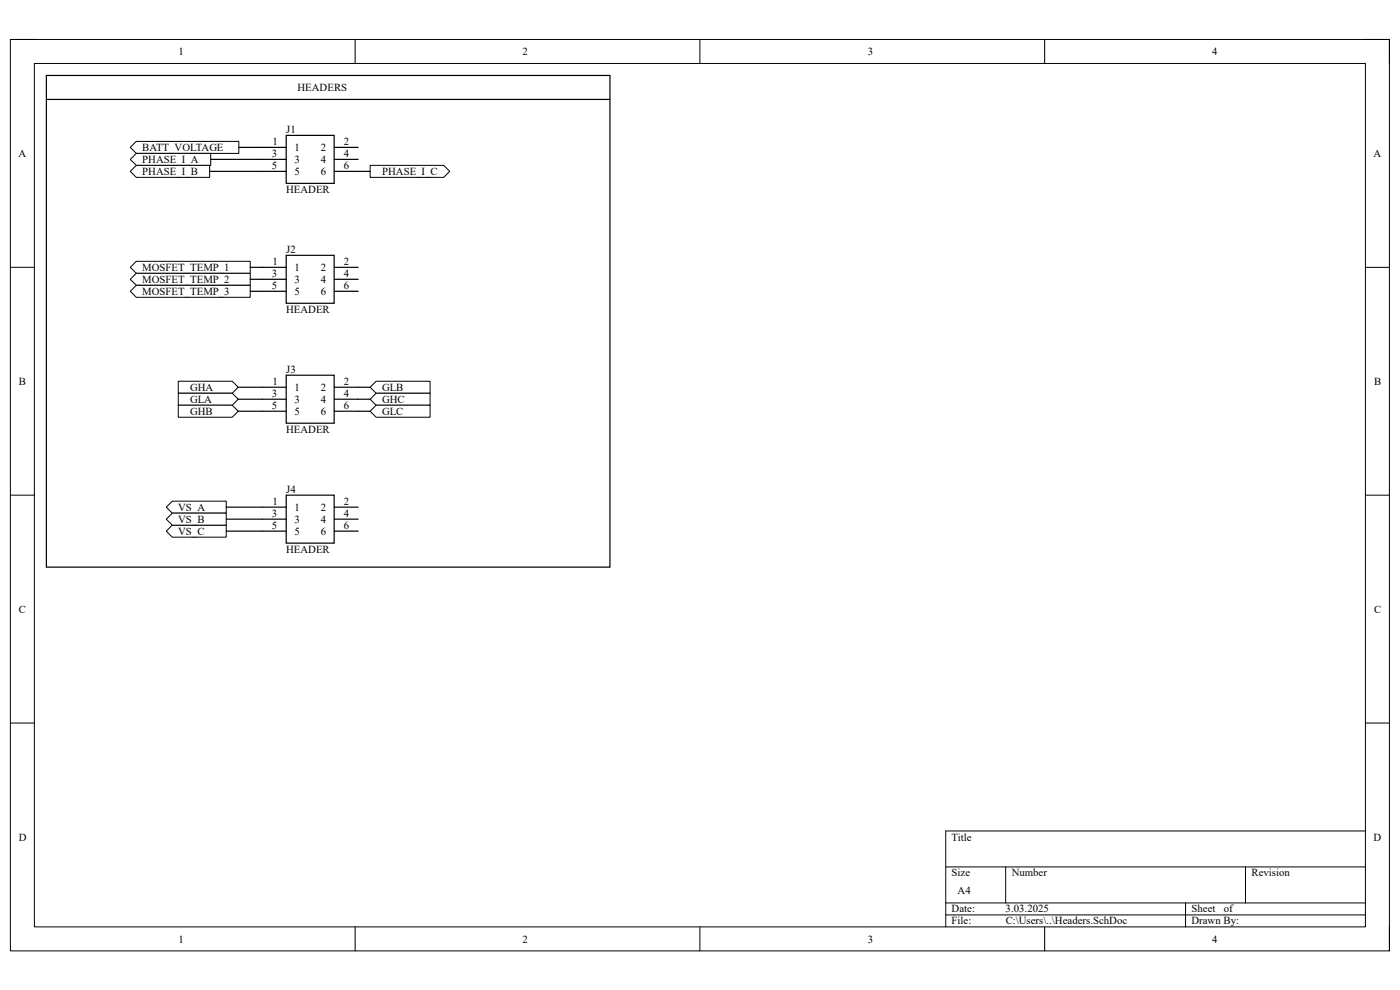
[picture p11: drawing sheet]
<svg xmlns="http://www.w3.org/2000/svg" width="297mm" height="210mm" viewBox="0 0 297 210" stroke-linecap="round" stroke-linejoin="round" font-family="sans-serif">
<path d="M2.2 8.4h292.6v193.3h-292.6z" fill="none" stroke="#000" stroke-width=".21"/>
<path d="M7.3 13.5h282.4v183.1h-282.4z" fill-rule="evenodd" fill="#fff"/>
<g fill="none" stroke="#000" stroke-width=".21">
<path d="M2.2 8.4h5.1M7.3 13.5h282.4v183.1h-282.4zM75.3 8.4v5.1M148.5 8.4v5.1M221.6 8.4v5.1M289.7 8.4h5.1v5.1M2.2 56.7h5.1M289.7 56.7h5.1M2.2 105h5.1M289.7 105.1h5.1M2.2 153.4h5.1M289.7 153.4h5.1"/>
<path d="M289.7 176.3h-89.1v20.3M75.3 196.6v5.1M148.5 196.6v5.1M200.6 183.9h89.1M200.6 191.5h89.1M200.6 194.1h89.1M213.4 183.9v7.6M221.6 196.6v5.1M251.5 191.5v5.1M264.2 183.9v7.6M294.8 196.6v5.1"/>
</g>
<path d="M9.8 16h119.6v104.3h-119.6zM9.8 21.1h119.6" fill="none" stroke="#000" stroke-width=".25"/>
<path d="M28.9 30h21.8v2.5h-21.8l-1.3-1.2z" fill-rule="evenodd" fill="#fff"/>
<path d="M28.9 30h21.8v2.5h-21.8l-1.3-1.2z" fill="none" stroke="#000" stroke-width=".21"/>
<path d="M28.9 32.5h15.8v2.6h-15.8l-1.3-1.3z" fill-rule="evenodd" fill="#fff"/>
<path d="M28.9 32.5h15.8v2.6h-15.8l-1.3-1.3z" fill="none" stroke="#000" stroke-width=".21"/>
<path d="M28.9 35.1h15.6v2.5h-15.6l-1.3-1.2z" fill-rule="evenodd" fill="#fff"/>
<path d="M28.9 35.1h15.6v2.5h-15.6l-1.3-1.2z" fill="none" stroke="#000" stroke-width=".21"/>
<path d="M28.9 55.4h24.2v2.6h-24.2l-1.3-1.3z" fill-rule="evenodd" fill="#fff"/>
<path d="M28.9 55.4h24.2v2.6h-24.2l-1.3-1.3z" fill="none" stroke="#000" stroke-width=".21"/>
<path d="M37.8 80.9h11.5l1.2 1.2-1.2 1.3h-11.5z" fill-rule="evenodd" fill="#fff"/>
<path d="M37.8 80.9h11.5l1.2 1.2-1.2 1.3h-11.5z" fill="none" stroke="#000" stroke-width=".21"/>
<path d="M37.8 83.4h11.5l1.2 1.3-1.2 1.3h-11.5z" fill-rule="evenodd" fill="#fff"/>
<path d="M37.8 83.4h11.5l1.2 1.3-1.2 1.3h-11.5z" fill="none" stroke="#000" stroke-width=".21"/>
<path d="M37.8 86h11.5l1.2 1.2-1.2 1.3h-11.5z" fill-rule="evenodd" fill="#fff"/>
<path d="M37.8 86h11.5l1.2 1.2-1.2 1.3h-11.5z" fill="none" stroke="#000" stroke-width=".21"/>
<path d="M36.5 106.3h11.5v2.6h-11.5l-1.2-1.3z" fill-rule="evenodd" fill="#fff"/>
<path d="M36.5 106.3h11.5v2.6h-11.5l-1.2-1.3z" fill="none" stroke="#000" stroke-width=".21"/>
<path d="M35.3 112.7l1.2-1.3h11.5v2.6h-11.5z" fill-rule="evenodd" fill="#fff"/>
<path d="M35.3 112.7l1.2-1.3h11.5v2.6h-11.5z" fill="none" stroke="#000" stroke-width=".21"/>
<path d="M36.5 108.9h11.5v2.5h-11.5l-1.2-1.3z" fill-rule="evenodd" fill="#fff"/>
<path d="M36.5 108.9h11.5v2.5h-11.5l-1.2-1.3z" fill="none" stroke="#000" stroke-width=".21"/>
<path d="M78.5 35.1h15.6l1.3 1.3-1.3 1.2h-15.6z" fill-rule="evenodd" fill="#fff"/>
<path d="M78.5 35.1h15.6l1.3 1.3-1.3 1.2h-15.6z" fill="none" stroke="#000" stroke-width=".21"/>
<path d="M28.9 58h24.2v2.5h-24.2l-1.3-1.2z" fill-rule="evenodd" fill="#fff"/>
<path d="M28.9 58h24.2v2.5h-24.2l-1.3-1.2z" fill="none" stroke="#000" stroke-width=".21"/>
<path d="M28.9 60.5h24.2v2.6h-24.2l-1.3-1.3z" fill-rule="evenodd" fill="#fff"/>
<path d="M28.9 60.5h24.2v2.6h-24.2l-1.3-1.3z" fill="none" stroke="#000" stroke-width=".21"/>
<path d="M79.8 80.9h11.4v2.5h-11.4l-1.3-1.3z" fill-rule="evenodd" fill="#fff"/>
<path d="M79.8 80.9h11.4v2.5h-11.4l-1.3-1.3z" fill="none" stroke="#000" stroke-width=".21"/>
<path d="M79.8 83.4h11.4v2.6h-11.4l-1.3-1.3z" fill-rule="evenodd" fill="#fff"/>
<path d="M79.8 83.4h11.4v2.6h-11.4l-1.3-1.3z" fill="none" stroke="#000" stroke-width=".21"/>
<path d="M79.8 86h11.4v2.5h-11.4l-1.3-1.3z" fill-rule="evenodd" fill="#fff"/>
<path d="M79.8 86h11.4v2.5h-11.4l-1.3-1.3z" fill="none" stroke="#000" stroke-width=".21"/>
<g fill="none" stroke="#000" stroke-width=".25">
<path d="M44.5 36.4h11.1M44.7 33.8h10.9M50.7 31.3h4.9M76 36.4h2.5M53.1 56.7h2.5M53.1 59.3h2.5M53.1 61.8h2.5M50.5 82.1h5.1M50.5 84.7h5.1M50.5 87.2h5.1M76 82.1h2.5M76 84.7h2.5"/>
<path d="M76 87.2h2.5M48 107.6h7.6M48 110.1h7.6M48 112.7h7.6"/>
</g>
<path d="M60.7 28.7h10.2v10.2h-10.2z" fill-rule="evenodd" fill="#fff"/>
<path d="M55.6 31.3h5.1M55.6 33.8h5.1M55.6 36.4h5.1M60.7 28.7h10.2v10.2h-10.2zM70.9 31.3h5.1M70.9 33.8h5.1M70.9 36.4h5.1" fill="none" stroke="#000" stroke-width=".25"/>
<path d="M60.7 54.2h10.2v10.1h-10.2z" fill-rule="evenodd" fill="#fff"/>
<path d="M55.6 56.7h5.1M55.6 59.3h5.1M60.7 54.2h10.2v10.1h-10.2zM70.9 56.7h5.1M70.9 59.3h5.1M55.6 61.8h5.1M70.9 61.8h5.1" fill="none" stroke="#000" stroke-width=".25"/>
<path d="M60.7 79.6h10.2v10.2h-10.2z" fill-rule="evenodd" fill="#fff"/>
<path d="M60.7 79.6h10.2v10.2h-10.2zM55.6 82.1h5.1M55.6 84.7h5.1M55.6 87.2h5.1M70.9 82.1h5.1M70.9 84.7h5.1M70.9 87.2h5.1" fill="none" stroke="#000" stroke-width=".25"/>
<path d="M60.7 105h10.2v10.2h-10.2z" fill-rule="evenodd" fill="#fff"/>
<path d="M55.6 107.6h5.1M55.6 110.1h5.1M55.6 112.7h5.1M60.7 105h10.2v10.2h-10.2zM70.9 107.6h5.1M70.9 110.1h5.1M70.9 112.7h5.1" fill="none" stroke="#000" stroke-width=".25"/>
<g font-size="2.3">
<text x="37.9" y="11.7">1</text>
<text x="110.9" y="11.7">2</text>
<text x="184.1" y="11.7">3</text>
<text x="257.1" y="11.7">4</text>
<text x="63.1" y="19.3">HEADERS</text>
<text x="60.7" y="28.2">J1</text>
<text x="3.9" y="33.3">A</text>
<text x="30.2" y="32">BATT_VOLTAGE</text>
<text x="30.2" y="34.6">PHASE_I_A</text>
<text x="57.7" y="33.3">3</text>
<text x="57.7" y="35.9">5</text>
<text x="57.8" y="30.7">1</text>
<text x="62.5" y="32">1</text>
<text x="62.5" y="34.6">3</text>
<text x="68" y="34.6">4</text>
<text x="68.1" y="32">2</text>
<text x="72.9" y="30.7">2</text>
<text x="72.9" y="33.3">4</text>
<text x="72.9" y="35.9">6</text>
<text x="291.4" y="33.3">A</text>
<text x="30.2" y="37.1">PHASE_I_B</text>
<text x="60.7" y="40.9">HEADER</text>
<text x="62.5" y="37.1">5</text>
<text x="68" y="37.1">6</text>
<text x="81.1" y="37.1">PHASE_I_C</text>
<text x="60.7" y="53.6">J2</text>
<text x="30.2" y="57.4">MOSFET_TEMP_1</text>
<text x="30.2" y="60">MOSFET_TEMP_2</text>
<text x="57.7" y="58.7">3</text>
<text x="57.8" y="56.2">1</text>
<text x="62.5" y="57.4">1</text>
<text x="62.5" y="60">3</text>
<text x="68" y="60">4</text>
<text x="68.1" y="57.4">2</text>
<text x="72.9" y="56.2">2</text>
<text x="72.9" y="58.7">4</text>
<text x="30.2" y="62.6">MOSFET_TEMP_3</text>
<text x="57.7" y="61.3">5</text>
<text x="62.5" y="62.6">5</text>
<text x="68" y="62.6">6</text>
<text x="72.9" y="61.3">6</text>
<text x="60.7" y="66.4">HEADER</text>
<text x="4" y="81.6">B</text>
<text x="40.3" y="82.9">GHA</text>
<text x="57.8" y="81.6">1</text>
<text x="60.7" y="79.1">J3</text>
<text x="62.5" y="82.9">1</text>
<text x="68.1" y="82.9">2</text>
<text x="72.9" y="81.6">2</text>
<text x="81.1" y="82.9">GLB</text>
<text x="291.5" y="81.6">B</text>
<text x="40.3" y="85.4">GLA</text>
<text x="40.3" y="88">GHB</text>
<text x="57.7" y="84.2">3</text>
<text x="57.7" y="86.7">5</text>
<text x="62.5" y="85.4">3</text>
<text x="62.5" y="88">5</text>
<text x="68" y="85.4">4</text>
<text x="68" y="88">6</text>
<text x="72.9" y="84.2">4</text>
<text x="72.9" y="86.7">6</text>
<text x="81.1" y="85.4">GHC</text>
<text x="81.1" y="88">GLC</text>
<text x="60.7" y="91.8">HEADER</text>
<text x="57.8" y="107.1">1</text>
<text x="60.7" y="104.5">J4</text>
<text x="72.9" y="107.1">2</text>
<text x="37.8" y="108.3">VS_A</text>
<text x="37.8" y="113.4">VS_C</text>
<text x="37.8" y="110.9">VS_B</text>
<text x="57.7" y="109.6">3</text>
<text x="57.7" y="112.1">5</text>
<text x="62.5" y="108.3">1</text>
<text x="62.5" y="110.9">3</text>
<text x="62.5" y="113.4">5</text>
<text x="68" y="110.9">4</text>
<text x="68" y="113.4">6</text>
<text x="68.1" y="108.3">2</text>
<text x="72.9" y="109.6">4</text>
<text x="72.9" y="112.1">6</text>
<text x="60.7" y="117.3">HEADER</text>
<text x="4" y="130">C</text>
<text x="291.5" y="130">C</text>
<text x="4" y="178.3">D</text>
<text x="201.9" y="178.3">Title</text>
<text x="291.4" y="178.3">D</text>
<text x="201.9" y="185.9">Size</text>
<text x="214.6" y="185.9">Number</text>
<text x="265.5" y="185.9">Revision</text>
<text x="203.2" y="189.7">A4</text>
<text x="201.9" y="193.5">Date:</text>
<text x="201.9" y="196.1">File:</text>
<text x="213.3" y="193.5">3.03.2025</text>
<text x="213.4" y="196.1">C:\Users\..\Headers.SchDoc</text>
<text x="252.8" y="196.1">Drawn By:</text>
<text x="252.8" y="193.5">Sheet</text>
<text x="259.6" y="193.5">of</text>
<text x="37.9" y="199.9">1</text>
<text x="110.9" y="199.9">2</text>
<text x="184.1" y="199.9">3</text>
<text x="257.1" y="199.9">4</text>
</g>
</svg>
